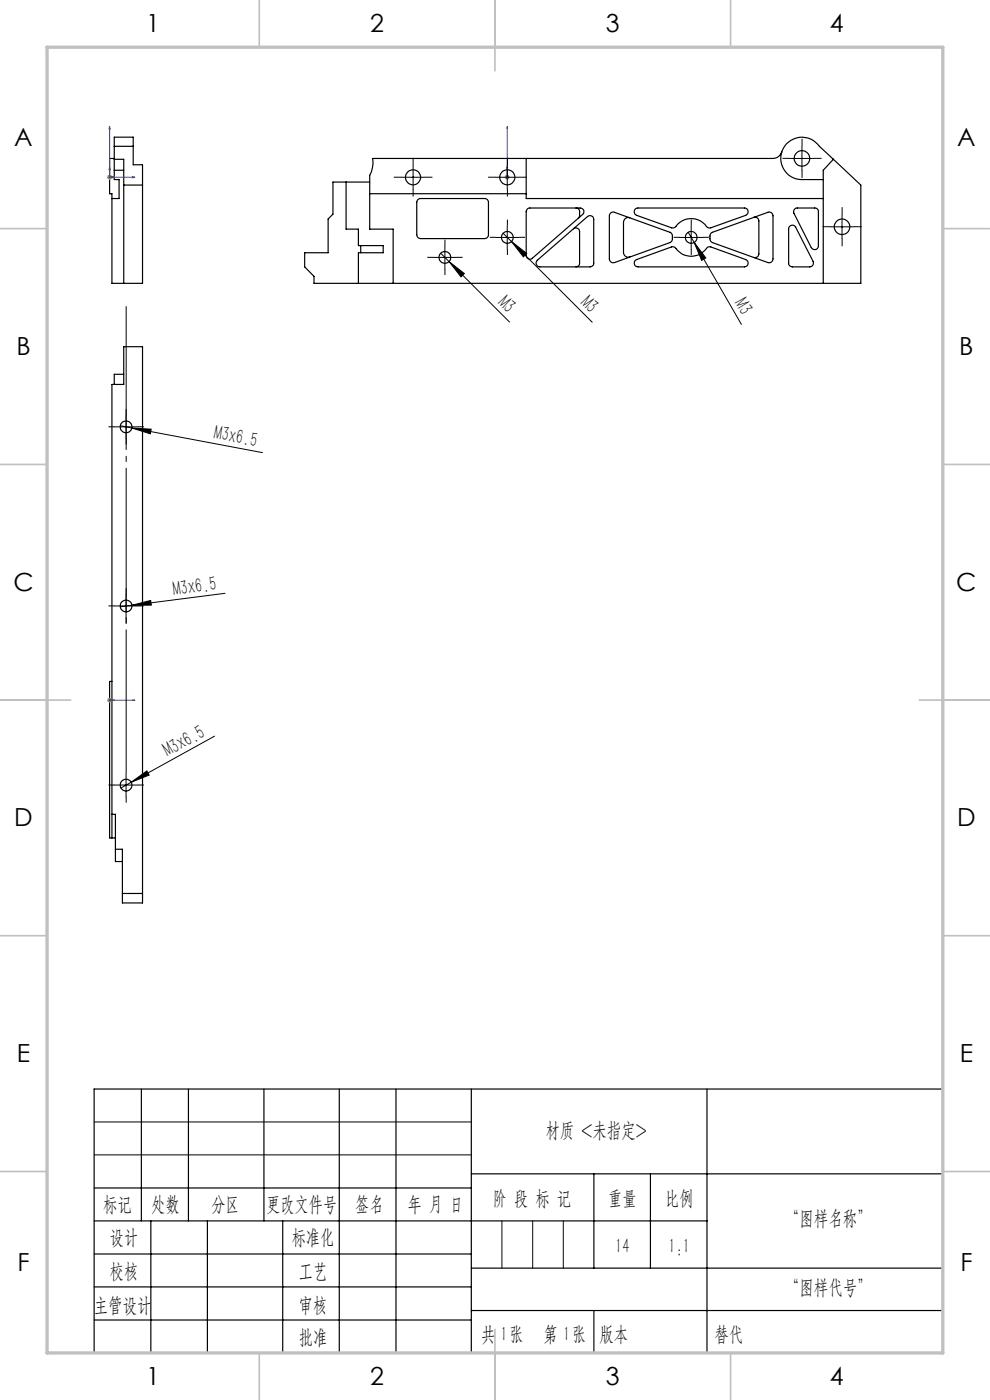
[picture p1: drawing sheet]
<svg xmlns="http://www.w3.org/2000/svg" width="210mm" height="297mm" viewBox="0 0 210 297" stroke-linecap="round" stroke-linejoin="round" font-family="sans-serif">
<g fill="none" stroke="#000" stroke-width=".25">
<path d="M24.2 31v-1.9h4.1v1.9M24.2 33.8h2v26.3M24.2 31v7.1h1.1v4h-1.6M24.2 31h4.1M24.2 36.1h2M26.2 39.3h4M28.3 31v4h1.9v25.1h-6.5v-19h-.5v-7.5h1M73.4 38.6v10h2.6v3.5h5.3v1.5h-5.3v6.5M111.6 33.6v8.5h63M165.8 32.2a2.06 2.06 0 0 1-1.9 1.4h-84.8a5.8 5.8 0 0 1-.7 3.6v11.4h5v11.5M176.8 33.8l-3-2.8a4.5 4.5 0 0 0-7.7 .5 4.5 4.5 0 0 0 4 6.6h4.5M176.8 33.8l5.8 5.5v20.8h-116v-1.5l-2-2v-3h5v-7.1l1-1.1v-6.8h7.8"/>
<path d="M176.8 33.8l-2.2 2.3v24M76.5 52.1v1.5M78.4 41.1h33.2M88.7 42.3l.3-.2h13.8a.78 .78 0 0 1 .8 .8v6.9a.85 .85 0 0 1-.8 .8h-13.6a.85 .85 0 0 1-.8-.8v-6.9zM112 44.2l11-.1a.77 .77 0 0 1 .8 .5 .77 .77 0 0 1-.2 .9l-10.7 9.3a.78 .78 0 0 1-.8 .1 .78 .78 0 0 1-.5-.7v-9.4zM114 55.2l10.6-9.3a.8 .8 0 0 1 .9-.1 .8 .8 0 0 1 .4 .7v9.3a.78 .78 0 0 1-.7 .8h-10.7a.81 .81 0 0 1-.7-.5 .81 .81 0 0 1 .2-.9zM121.6 48.5a.8 .8 0 0 1 .9-.1 .8 .8 0 0 1 .4 .7v6.7a.78 .78 0 0 1-.7 .8M122.2 44.1a.73 .73 0 0 1 .7 .8v1l-.2 .4M129.6 45.1l.5-.1 12 4.3a1.39 1.39 0 0 1 0 2.2l-11.7 4.2a.83 .83 0 0 1-1.1-.8v-9.1zM133.6 46.2a1.01 1.01 0 0 0-1.3 1v6.4a1.01 1.01 0 0 0 1.3 .9M134.8 55.2l7.7-2.8a.81 .81 0 0 1 .9 .3 4.2 4.2 0 0 0 6.8-.3l.5-.1 7.5 2.8a.81 .81 0 0 1 .5 .9 .81 .81 0 0 1-.8 .6h-22.6a.81 .81 0 0 1-.7-.5 .81 .81 0 0 1 .2-.9zM134.8 44.3l.5-.2h22.6a.8 .8 0 0 1 .8 .7 .8 .8 0 0 1-.5 .9l-7.5 2.7-.5-.1a4.6 4.6 0 0 0-4.5-1.8 5.5 5.5 0 0 0-2.6 1.8l-.5 .1-7.6-2.7a.84 .84 0 0 1-.2-1.4z"/>
<path d="M150.8 49.5l12.1-4.5a.79 .79 0 0 1 1.1 .8v9.1a.83 .83 0 0 1-1.1 .8l-11.8-4.2a1.53 1.53 0 0 1-.3-2zM159.9 46.1a.83 .83 0 0 1 1.1 .8v7a.83 .83 0 0 1-1.1 .7M167.4 48.1a.79 .79 0 0 1 1.4 .1l3.7 7.3a.81 .81 0 0 1-.7 1.1h-3.7a.78 .78 0 0 1-.8-.8v-7.2zM168.5 44.5l.4-.4h3.9a.73 .73 0 0 1 .8 .8v7.3a.8 .8 0 0 1-.6 .8 .8 .8 0 0 1-.9-.5l-3.7-7.2zM26.2 79.4h-2v2.2M23.7 144.6h-.5v33.2h1.3M23.7 177.8v-96.2h2.5v-8h4v118h-4.2v-11.4h-1.5M23.7 172.8h.8v10h1.5M26 189.5h4.2M30 231v28M40 231v28M56 231v28"/>
<path d="M72 231v56M84 231v56M100 231v56M150 231v56M200 231h-180v56M20 252h80M20 259h130M32 259v28M44 259v28M60 259v28M100 249h100M126 249v20"/>
<path d="M138 249v20M20 266h80M20 273h80M100 269h100M100 278h100M20 280h80"/>
<circle cx="87.6" cy="37.6" r="1.6"/>
<circle cx="107.6" cy="37.6" r="1.6"/>
<circle cx="170.1" cy="33.6" r="1.65"/>
<circle cx="94.4" cy="54.6" r="1.25"/>
<circle cx="107.6" cy="50.4" r="1.24"/>
<circle cx="146.6" cy="50.4" r="1.25"/>
<circle cx="178.6" cy="48.1" r="1.65"/>
<circle cx="26.7" cy="90.5" r="1.25"/>
<circle cx="26.7" cy="128.6" r="1.27"/>
<circle cx="26.7" cy="166.6" r="1.25"/>
</g>
<g fill="none" stroke="#00f" stroke-width=".21">
<path d="M23.2 26.8l.2 .6h-.3zM23.2 35.5l.2 .5h-.3zM23.2 26.8v10.8h5.4M23.8 37.5l.5 .1-.5 .1zM28.1 37.5l.5 .1-.5 .1zM107.6 37.5v.2zM107.6 26.8v.6v-.6M107.6 35.5v.5v-.5M107.6 37.6h.1M107.6 26.8v10.8M23.1 148.6h.3zM23.2 148.6h.1"/>
<path d="M23.2 148.6h5.4M24.3 148.6h-.5h.5M28.6 148.6h-.5h.5"/>
</g>
<path d="M22.8 37.6h.9M22.9 37.2l.7 .8M23.2 37.1v1M23.6 37.2l-.7 .8M107.1 37.6h1M107.2 37.2l.8 .8M107.6 37.1v1M108 37.2l-.8 .8M22.8 148.6h.9M22.9 148.2l.7 .7M23.2 148.1v.9M23.6 148.2l-.7 .7" fill="none" stroke="#808080" stroke-width=".21"/>
<g fill="none" stroke="#000" stroke-width=".21">
<path d="M85.1 37.6h5M87.6 35.1v5M105.1 37.6h5M107.6 35.1v5M167.6 33.6h5M170.1 31.1v5M91.9 54.6h5M93.5 53.7l14.6 14.6M94.4 52.1v5M95.2 55.5l3.3 2.5-.7 .7zM105.1 50.4h5M106.7 49.5l1.8 1.8"/>
<path d="M107.6 47.9v5M108.5 51.3l3.2 2.5-.7 .7zM108.5 51.3l17.1 17.1M144.1 50.4h5M146 49.3l1.2 2.1M146.6 47.9v5M147.2 51.4l2.5 3.3-.9 .5zM147.2 51.4l10.1 17.4M176.1 48.1h5M178.6 45.6v5M24.2 90.6h5M25.5 90.3l2.5 .5"/>
<path d="M26.7 88v5.1M28 90.8l4.1 .2-.2 1zM28 90.8l27.7 5.2M24.2 128.5h5M26.7 126v5.1M28 128.4l4-1 .1 1zM28 128.4l-2.5 .3M47.7 125.9l-19.7 2.5M45.5 156.2l-17.7 9.7M24.2 166.5h5M26.7 164.1v4.9M27.8 165.9l3.4-2.4 .4 .9z"/>
<path d="M27.8 165.9l-2.2 1.3M20 238h80M20 245h80"/>
</g>
<g fill="none" stroke="#000" stroke-width=".21" stroke-dasharray="30.5 1.3 1.3 1.3" stroke-linecap="butt">
<path d="M85.1 37.6h-1.6M87.6 35.1v-1.6M90.1 37.6h1.6M105.1 37.6h-1.6M107.6 35.1v-1.6M110.1 37.6h1.6M167.6 33.6h-1.6M170.1 31.1v-1.7M170.1 36.1v1.6M172.6 33.6h1.7M87.6 40.1v1.6M91.9 54.6h-1.3"/>
<path d="M94.4 52.1v-1.3M94.4 57.1v1.2M96.9 54.6h1.2M105.1 50.3h-1.2M107.6 40.1v1.6M107.6 47.8v-1.2M107.6 52.8v1.3M110.1 50.3h1.3M144.1 50.3h-1.2M146.6 47.8v-1.2M146.6 52.8v1.3M149.1 50.3h1.3"/>
<path d="M176.1 48.1h-1.6M178.6 45.6v-1.7M178.6 50.6v1.6M181.1 48.1h1.7M24.3 90.5h-1.3M26.8 88v-1.2M26.8 93v1.3M29.3 90.5h1.2M24.3 128.5h-1.3M26.8 126v-1.2M26.8 131v1.3M29.3 128.5h1.2"/>
<path d="M24.3 166.5h-1.3M26.8 164v-99M26.8 169v1.3M29.3 166.5h1.2"/>
</g>
<path d="M106.5 259v10M113 259v10M119.5 259v10" fill="none" stroke="#0a0605" stroke-width=".21"/>
<path d="M126 278v9" fill="none" stroke="#0a0605" stroke-width=".25"/>
<g fill="none" stroke="#c0c0c0" stroke-width=".35">
<path d="M55 0v10M105 0v15M155 0v10M0 48.5h10M200 48.5h10M0 98.5h10M200 98.5h10M0 148.5h15M195 148.5h15M0 198.5h10M200 198.5h10M0 248.5h10"/>
<path d="M200 248.5h10M55 287v10M105 282v15M155 287v10"/>
</g>
<path d="M10 10h190v277h-190z" fill="none" stroke="#c0c0c0" stroke-width=".7"/>
<g fill="#00f">
<path d="M28.1 37.5l.5 .1-.5 .1zM23.2 26.8l.2 .6h-.3zM23.8 37.5l.5 .1-.5 .1zM23.2 35.5l.2 .5h-.3zM28.1 148.6h.5zM23.1 148.6h.3z"/>
<path d="M23.8 148.6h.5zM23.1 148.6h.3zM107.6 37.5v.2zM107.6 26.8v.6z"/>
<path d="M107.6 37.5v.2zM107.6 35.5v.5z"/>
</g>
<path d="M95.2 55.5l3.3 2.5-.7 .7zM108.5 51.3l3.2 2.5-.7 .7zM147.2 51.4l2.5 3.3-.9 .5zM28 90.8l4.1 .2-.2 1zM28 128.4l4-1 .1 1zM27.8 165.9l3.4-2.4 .4 .9z" fill="#000"/>
<g font-size="5.3">
<text x="31" y="6.8">1</text>
<text x="78.5" y="6.8">2</text>
<text x="128.5" y="6.8">3</text>
<text x="176" y="6.8">4</text>
<text x="3" y="31.1">A</text>
<text x="203" y="31.1">A</text>
<text x="3.5" y="75.3">B</text>
<text x="203.5" y="75.3">B</text>
<text x="2.8" y="125.3">C</text>
<text x="202.8" y="125.3">C</text>
<text x="3" y="175.3">D</text>
<text x="203" y="175.3">D</text>
<text x="3.6" y="225.3">E</text>
<text x="203.6" y="225.3">E</text>
<text x="3.7" y="269.6">F</text>
<text x="203.7" y="269.6">F</text>
<text x="31" y="293.8">1</text>
<text x="78.5" y="293.8">2</text>
<text x="128.5" y="293.8">3</text>
<text x="176" y="293.8">4</text>
</g>
<g font-size="4.4">
<text x="105.4" y="64.4" transform="rotate(45 105.4 64.4)">M3</text>
<text x="122.9" y="64.4" transform="rotate(45 122.9 64.4)">M3</text>
<text x="155.7" y="64.3" transform="rotate(60 155.7 64.3)">M3</text>
<text x="45.2" y="93.1" transform="rotate(11 45.2 93.1)">M3x6.5</text>
<text x="36.9" y="126.4" transform="rotate(-7 36.9 126.4)">M3x6.5</text>
<text x="35.6" y="160.6" transform="rotate(-29 35.6 160.6)">M3x6.5</text>
<text x="115.7" y="241.2">材质 &lt;未指定&gt;</text>
<text x="21.9" y="256.9">标记</text>
<text x="32.1" y="256.9">处数</text>
<text x="44.9" y="256.9">分区</text>
<text x="56.5" y="256.9">更改文件号</text>
<text x="75.4" y="256.9">签名</text>
<text x="86.5" y="256.9">年 月 日</text>
<text x="104.5" y="255.6">阶 段 标 记</text>
<text x="129" y="255.6">重量</text>
<text x="141.1" y="255.6">比例</text>
<text x="23.3" y="263.9">设计</text>
<text x="61.9" y="263.9">标准化</text>
<text x="166.5" y="259.8">“图样名称”</text>
<text x="130.5" y="265.7">14</text>
<text x="141.8" y="265.7">1:1</text>
<text x="23.3" y="271.1">校核</text>
<text x="63.4" y="271">工艺</text>
<text x="166.5" y="274.6">“图样代号”</text>
<text x="19.9" y="278.3">主管设计</text>
<text x="63.4" y="278.3">审核</text>
<text x="63.4" y="285.2">批准</text>
<text x="102" y="284.4">共 张</text>
<text x="106.1" y="284.4">1</text>
<text x="115.3" y="284.4">第 张</text>
<text x="119.5" y="284.4">1</text>
<text x="127.1" y="284.4">版本</text>
</g>
<text font-size="4.4" fill="#0a0605" x="151.6" y="284.4">替代</text>
</svg>
